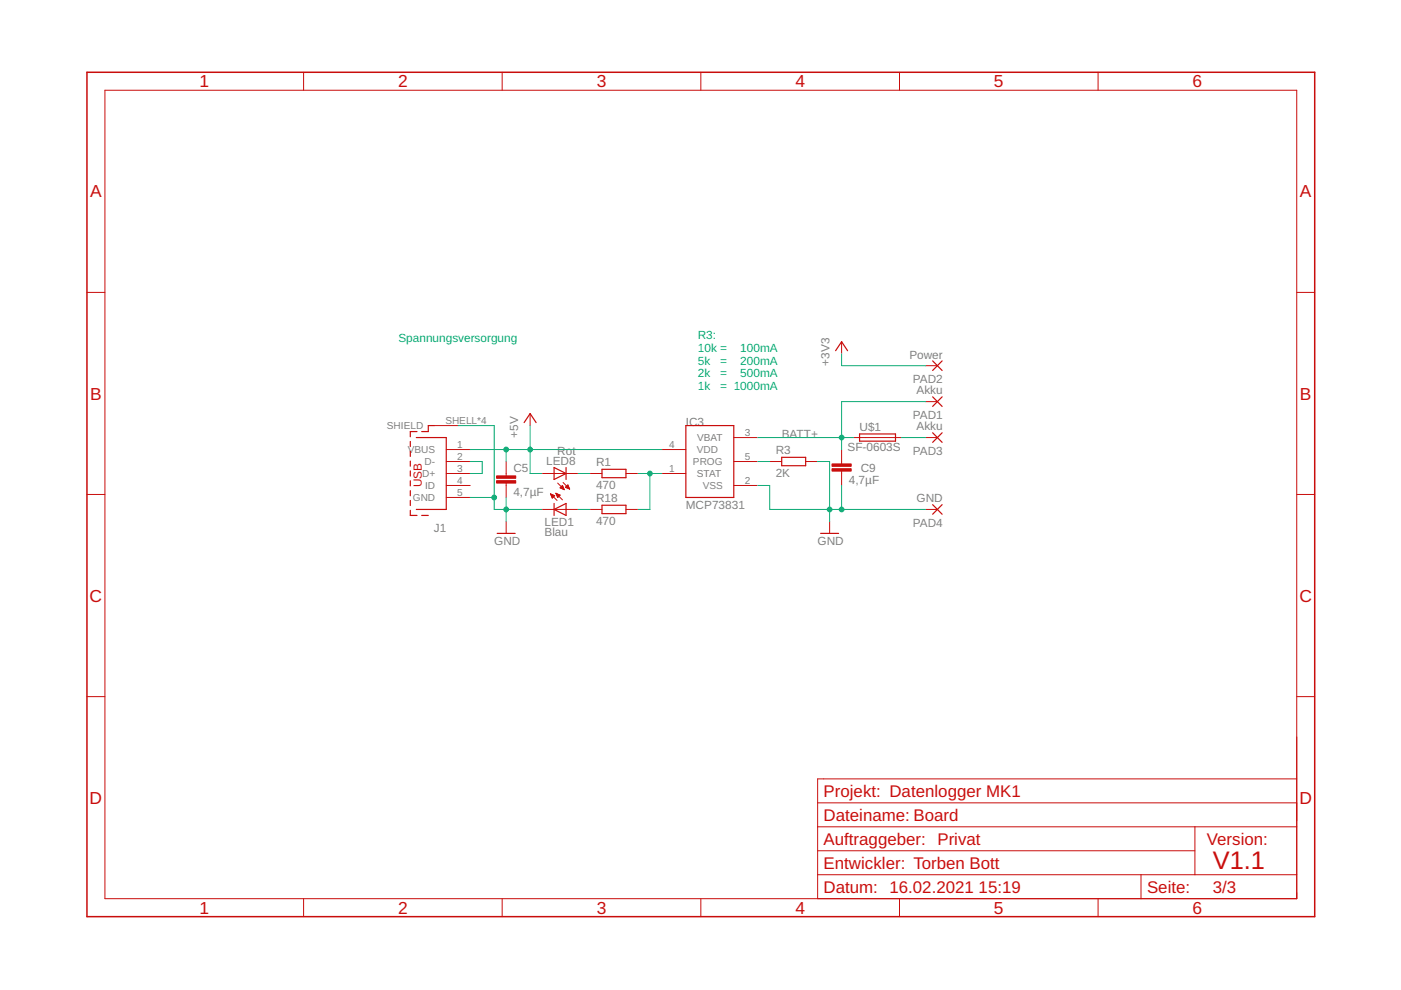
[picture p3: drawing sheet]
<svg xmlns="http://www.w3.org/2000/svg" width="297mm" height="210mm" viewBox="0 0 297 210" stroke-linecap="round" stroke-linejoin="round" font-family="sans-serif">
<g fill="none" stroke="#c90d0c" stroke-width=".21">
<path d="M22.2 19.1h252.7v171.4h-252.7zM64.4 15.3v3.8M106.5 15.3v3.8M148.6 15.3v3.8M190.7 15.3v3.8M232.8 15.3v3.8M18.4 62h3.8M178.4 72.5v2.5M196.2 77.5h2.5M274.9 62h3.8M92.1 90.2h5.1M94.6 95.3h5.1"/>
<path d="M94.6 97.9h5.1M107.3 97.9v3M112.4 87.7v2.5M140.3 95.3h5.1M155.6 92.8h5.1M155.6 97.9h5.1M163.2 97.9h2.5M170.8 97.9h2.6M178.4 95.3v3.1M178.4 99.9v3M181 92.8h10.1M196.2 92.8h2.5"/>
<path d="M196.2 85.2h2.5M18.4 104.8h3.8M94.6 100.4h5.1M94.6 102.9h5.1M94.6 105.5h5.1M107.3 102.4v3.1M107.3 110.6v2.5M114.9 100.4h7.7M114.9 108h7.7M116.7 104.7l1.4 1.4M116.7 104.7l.9 .4M116.7 104.7l.4 .9"/>
<path d="M116.7 104.7h.1M116.8 104.9h.3M116.8 105h.5M116.9 105.1h.7M116.9 105.2h.6M117 105.3h.4M117 105.5h.2M117.1 105.6h.1M117.6 105.1l-.5 .5M117.9 104.6l1.4 1.4M117.9 104.6l.8 .4-.5 .5zM117.9 104.6h.1"/>
<path d="M117.9 104.7h.3M118 104.9h.5M118 105h.7M118.1 105.1h.5M118.1 105.2h.4M118.2 105.3h.2M118.2 102.4l1.4 1.4M118.2 105.5h.1M118.8 103.4h.7M118.9 103.3h.5M119 103.5h.5M119 103.2h.4"/>
<path d="M119.1 103h.2M119.2 103.7h.4M119.3 102.9l.3 .9-.9-.4zM119.4 102.3l1.4 1.4M119.5 103.8h.1M119.9 103.3l.9 .4M119.9 103.3l.5-.5 .4 .9M119.9 103.3h.7M120 103.2h.5M120.1 103.4h.5M120.2 103h.3M120.3 102.9h.2"/>
<path d="M120.4 103.5h.3M120.7 103.7h.1M125.1 100.4h2.5M125.1 108h2.5M132.7 100.4h2.6M132.7 108h2.6M140.3 100.4h5.1M155.6 102.9h5.1M175.9 110.6v2.5M196.2 108h2.5M274.9 104.8h3.8M18.4 147.7h3.8"/>
<path d="M274.9 147.7h3.8M173.4 170.2h101.5M173.4 175.3h101.5M253.3 175.3v10.2M274.9 165.1h-101.5v25.4M64.4 190.5v3.9M106.5 190.5v3.9M148.6 190.5v3.9M173.4 180.4h79.9M173.4 185.5h101.5M190.7 190.5v3.9M232.8 190.5v3.9"/>
<path d="M241.9 185.5v5"/>
</g>
<path d="M18.4 15.3h260.3v179.1h-260.3z" fill="none" stroke="#c90d0c" stroke-width=".32"/>
<g fill="none" stroke="#c90d0c" stroke-width=".25">
<path d="M177.2 74.4l1.2-1.9 1.3 1.9M197.7 76.5l2 2M199.7 76.5l-2 2M87 93.6v1.1M87 95.7v1.1M87 97.8v1M87 99.8v1.1M88.3 92.8h6.3v15.2h-6.3M88.4 91.5h-1.4v1.1M92.1 90.2h-1.3v1.3h-1.4M111.1 89.6l1.3-1.9 1.3 1.9M117.5 99.1l2.5 1.3-2.5 1.3z"/>
<path d="M120 99.1v2.6M127.6 99.5h5.1v1.8h-5.1zM145.4 90.2h10.2v15.3h-10.2zM165.7 97h5.1v1.7h-5.1zM182.2 92h7.7v1.5h-7.7zM197.7 84.1l2 2.1M197.7 91.8l2 2M199.7 84.1l-2 2.1M199.7 91.8l-2 2M87 101.9v1.1M87 104v1.1M87 106.1v1.1"/>
<path d="M87 108.2v1.1h1.4M89.4 109.3h1.4M105.4 113.1h3.8M117.5 108l2.5-1.3v2.6zM117.5 106.7v2.6M127.6 107.1h5.1v1.8h-5.1zM174 113.1h3.8M197.7 107l2 2M199.7 107l-2 2"/>
</g>
<g fill="#c90d0c" stroke="#c90d0c" stroke-width=".21">
<path d="M105.3 101.9h4v.5h-4z"/>
<path d="M105.3 100.9h4v.5h-4z"/>
<path d="M176.4 99.4h4.1v.5h-4.1z"/>
<path d="M176.4 98.4h4.1v.5h-4.1z"/>
</g>
<g fill="none" stroke="#0dab76" stroke-width=".21">
<path d="M178.4 75v2.5h17.8M97.2 90.2h7.6v17.8h10.1M99.7 97.9h2.5v2.5h-2.5M99.7 95.3h40.6M107.3 95.3v2.6M112.4 90.2v10.2h2.5M160.7 97.9h2.5M160.7 92.8h20.3M173.4 97.9h2.5v12.7M191.1 92.8h5.1M196.2 85.2h-17.8v10.1M99.7 105.5h5.1"/>
<path d="M107.3 105.5v5.1M122.6 108h2.5M122.6 100.4h2.5M135.3 100.4h5M137.8 100.4v7.6h-2.5M160.7 102.9h2.5v5.1h33M178.4 102.9v5.1"/>
</g>
<g fill="#0dab76" stroke="#0dab76" stroke-width=".21">
<circle cx="107.3" cy="108" r=".51"/>
<circle cx="104.8" cy="105.5" r=".51"/>
<circle cx="175.9" cy="108" r=".51"/>
<circle cx="178.4" cy="108" r=".51"/>
<circle cx="178.4" cy="92.8" r=".51"/>
<circle cx="137.8" cy="100.4" r=".51"/>
<circle cx="107.3" cy="95.3" r=".51"/>
<circle cx="112.4" cy="95.3" r=".51"/>
</g>
<text font-size="5.4" fill="#c90d0c" x="257.2" y="184.2">V1.1</text>
<g font-size="3.7" fill="#c90d0c">
<text x="42.3" y="18.5">1</text>
<text x="84.4" y="18.5">2</text>
<text x="126.5" y="18.5">3</text>
<text x="168.6" y="18.5">4</text>
<text x="210.7" y="18.5">5</text>
<text x="252.9" y="18.5">6</text>
<text x="19.1" y="41.9">A</text>
<text x="275.6" y="41.9">A</text>
<text x="19.1" y="84.7">B</text>
<text x="275.6" y="84.7">B</text>
<text x="19" y="127.6">C</text>
<text x="275.5" y="127.6">C</text>
<text x="19" y="170.4">D</text>
<text x="275.5" y="170.4">D</text>
<text x="42.3" y="193.7">1</text>
<text x="84.4" y="193.7">2</text>
<text x="126.5" y="193.7">3</text>
<text x="168.6" y="193.7">4</text>
<text x="210.7" y="193.7">5</text>
<text x="252.9" y="193.7">6</text>
</g>
<g font-size="3.6" fill="#c90d0c">
<text x="174.6" y="169">Projekt: Datenlogger MK1</text>
<text x="174.6" y="174">Dateiname: Board</text>
<text x="174.6" y="179.1">Auftraggeber: Privat</text>
<text x="255.9" y="179.1">Version:</text>
<text x="174.6" y="184.2">Entwickler: Torben Bott</text>
<text x="174.6" y="189.3">Datum: 16.02.2021</text>
<text x="207.5" y="189.3">15:19</text>
<text x="243.2" y="189.3">Seite:</text>
<text x="257.2" y="189.3">3/3</text>
</g>
<g font-size="2.5" fill="#0dab76">
<text x="148" y="72">R3:</text>
<text x="84.5" y="72.5">Spannungsversorgung</text>
<text x="148" y="74.6">10k =</text>
<text x="148" y="77.3">5k</text>
<text x="152.7" y="77.3">=</text>
<text x="156.9" y="74.6">100mA</text>
<text x="156.9" y="77.3">200mA</text>
<text x="148" y="80">2k</text>
<text x="148" y="82.6">1k</text>
<text x="152.7" y="80">=</text>
<text x="152.7" y="82.6">= 1000mA</text>
<text x="156.9" y="80">500mA</text>
</g>
<g font-size="2.5" fill="#808080">
<text x="175.9" y="77.5" transform="rotate(-90 175.9 77.5)">+3V3</text>
<text x="192.8" y="76">Power</text>
<text x="193.5" y="81.2">PAD2</text>
<text x="194.3" y="83.6">Akku</text>
<text x="193.5" y="88.8">PAD1</text>
<text x="109.9" y="92.8" transform="rotate(-90 109.9 92.8)">+5V</text>
<text x="145.4" y="90.2">I</text>
<text x="146.1" y="90.2">C3</text>
<text x="165.7" y="92.8">BATT+</text>
<text x="179.7" y="95.7">SF-0603S</text>
<text x="182.2" y="91.4">U$1</text>
<text x="194.3" y="91.3">Akku</text>
<text x="108.8" y="100">C5</text>
<text x="115.8" y="98.6">LED8</text>
<text x="118.2" y="96.5">Rot</text>
<text x="126.4" y="98.9">R1</text>
<text x="164.5" y="101.2">2K</text>
<text x="164.5" y="96.4">R3</text>
<text x="182.5" y="100">C9</text>
<text x="193.5" y="96.4">PAD3</text>
<text x="108.8" y="105.1">4,7µF</text>
<text x="126.4" y="103.7">470</text>
<text x="126.4" y="106.5">R18</text>
<text x="180" y="102.6">4,7µF</text>
<text x="194.3" y="106.5">GND</text>
<text x="92" y="112.8">J1</text>
<text x="115.4" y="113.7">Blau</text>
<text x="115.4" y="111.6">LED1</text>
<text x="126.4" y="111.3">470</text>
<text x="145.4" y="108">MCP73831</text>
<text x="193.5" y="111.6">PAD4</text>
<text x="104.8" y="115.6">GND</text>
<text x="173.3" y="115.6">GND</text>
</g>
<text font-size="2.5" fill="#c90d0c" x="89.4" y="103.3" transform="rotate(-90 89.4 103.3)">USB</text>
<g font-size="2.1" fill="#808080">
<text x="94.4" y="89.9">SHELL*4</text>
<text x="82" y="91">SHIELD</text>
<text x="97" y="95">1</text>
<text x="141.9" y="95">4</text>
<text x="147.8" y="93.5">VBAT</text>
<text x="157.9" y="92.4">3</text>
<text x="86.5" y="96.1">VBUS</text>
<text x="89.5" y="101.2">D+</text>
<text x="90" y="98.6">D-</text>
<text x="97" y="100">3</text>
<text x="97" y="97.5">2</text>
<text x="141.9" y="100">1</text>
<text x="146.9" y="98.6">PROG</text>
<text x="147.8" y="96.1">VDD</text>
<text x="147.8" y="101.2">STAT</text>
<text x="157.9" y="97.5">5</text>
<text x="87.5" y="106.2">GND</text>
<text x="90.1" y="103.7">ID</text>
<text x="97" y="105.1">5</text>
<text x="97" y="102.6">4</text>
<text x="149" y="103.7">VSS</text>
<text x="157.9" y="102.6">2</text>
</g>
</svg>
